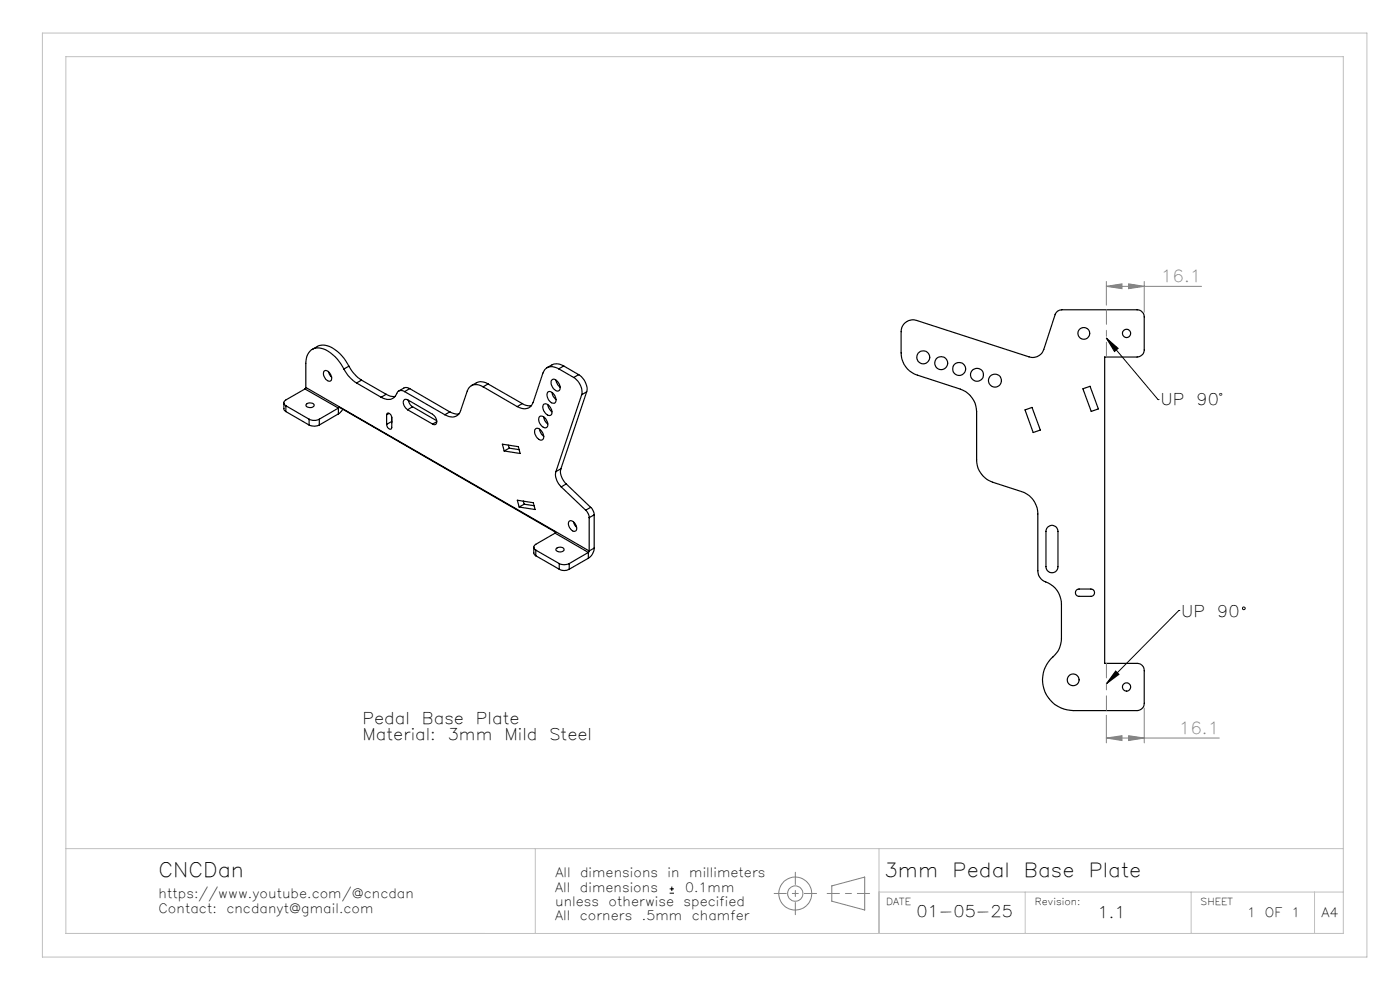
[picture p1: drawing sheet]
<svg xmlns="http://www.w3.org/2000/svg" width="297mm" height="210mm" viewBox="0 0 297 210" stroke-linecap="round" stroke-linejoin="round" font-family="sans-serif">
<g fill="none" stroke="#000" stroke-width=".25">
<path d="M66.3 74.1l1-.6a3.5 3.5 0 0 1 3.9 .8l1.8 1.7 1 1.7M68.7 78.8a.96 .96 0 0 1 1.4 .6 .9 .9 0 0 1-.2 1.5 1.71 1.71 0 0 1-1.2-2.1zM69.7 78.9l.6 1.1M73 78.3a8.2 8.2 0 0 0-5.1-4.5 2.56 2.56 0 0 0-3 2.7v5.7M73 78.3a7.6 7.6 0 0 0 2.6 2.9M74 77.7a8.3 8.3 0 0 0 2.7 2.9M74 77.7l-1 .6M118.5 78.2a2.1 2.1 0 0 0-3.3 .9l-2.1 6.3a2.14 2.14 0 0 1-3.4 .8M118.5 78.2l3.2 1.9M119.6 77.6l-.9-.4h-1.2l-1.5 .8M119.6 77.6l-1.1 .6M119.6 77.6l3.2 1.9"/>
<path d="M122.8 79.5a3.7 3.7 0 0 1 1.7 3.6M122.8 79.5l-1.1 .6M191.7 68.7l1.1-.7 .8-.2 .9 .2 23.8 7.7a2.45 2.45 0 0 0 3.1-1.6l2.4-7.4a1.46 1.46 0 0 1 1.4-1h16a1.57 1.57 0 0 1 1.5 1.5v7a1.57 1.57 0 0 1-1.5 1.5h-6.8v65h6.8a1.51 1.51 0 0 1 1.5 1.5v7a1.57 1.57 0 0 1-1.5 1.5h-13.5a6.6 6.6 0 0 1-6.2-4.5 6.6 6.6 0 0 1 2.3-7.3l.9-1.3 .4-1.6 .1-7.8a5.1 5.1 0 0 0-3.7-4.9l-.9-.8-.4-1v-12.5a4.9 4.9 0 0 0-3.5-4.7l-6.1-2a5.1 5.1 0 0 1-3.4-4.8v-10.2a5.2 5.2 0 0 0-3.5-4.8l-9.1-2.9a4.9 4.9 0 0 1-3.4-4.7v-5zM60.2 85.4v1.4l.4 .5M60.6 86.1l5 2.8M60.6 86.1v1.2M60.6 87.3l5 2.9M64.7 82.5l-4.1 2.3a.66 .66 0 0 0-.4 .7 .66 .66 0 0 0 .4 .6M64.7 82.5l7.1 4.1M64.9 82.2l-.2 .3M64.9 82.2l60.1 34.7M65 85.7a1 1 0 0 1 1.6 .4 1.09 1.09 0 0 1-1.7-.1z"/>
<path d="M65.6 88.9a2.47 2.47 0 0 0 2.1 0M65.6 90.2a2.47 2.47 0 0 0 2.1 0M65.6 88.9v1.3M67.7 88.9v1.3M71.8 86.6l.1-.2 46 26.5-.1 .2M71.8 86.6l-4.1 2.3M71.8 86.6v1.2M71.8 87.8l-4.1 2.4M72.7 86.8l-.9 1M75.6 81.2l5.3 3.1M76.7 80.6l-1.1 .6M76.7 80.6l5.2 3"/>
<path d="M81.9 83.6l.9 .4 1 .1M81.9 83.6l-1 .7M82 88l.1-.2a.71 .71 0 0 1 .8 0 .71 .71 0 0 1 .2 .8v2.2a.63 .63 0 0 1-.7 .1 .63 .63 0 0 1-.3-.7l-.1-.2M82 88v2M82.5 87.7l-.5 .3M83.1 89.4v.3M83.1 89.4l-1.1 .6M83.1 88.4v1M85.8 83.1a1.14 1.14 0 0 0-1.8 .7 1.93 1.93 0 0 1-2.7 .7l-.4-.2M85.8 83.1l8.6 4.9M86.5 86.9a1.49 1.49 0 0 1-.6-2.2l.6 .1 5.3 3.1a1.49 1.49 0 0 1 .6 2.2l-.6-.2M86.5 86.9l5.3 3"/>
<path d="M86.6 84.9l.3 .8 .6 .6M86.9 82.4l-1-.2-1.3 .7M86.9 82.4l-1.1 .7M86.9 82.4l8.5 5M87.5 86.3l-1 .6M87.5 86.3l5.1 2.9M92.7 89.5l-.9 .4M95.4 87.4l1.3 .4h.6M95.4 87.4l-1 .6M102.5 82a2.06 2.06 0 0 0-3.4 .9l-1.4 4.2a2.06 2.06 0 0 1-3.3 .9M102.5 82l7.2 4.2M103.5 81.4l-.8-.3a1.88 1.88 0 0 0-1.6 .1l-1.1 .6"/>
<path d="M103.5 81.4l-1 .6M103.5 81.4l7.3 4.2M106.6 94.2l3.4 .5 .3 1.5-3.3-.5zM107.8 94.4l.2 .7M108 95.1l-1 .6M108 95.1l2.1 .3M110.8 85.6l.9 .4 1 .1M110.8 85.6l-1.1 .6M113.6 91a1.17 1.17 0 0 1 1.5 .9 .85 .85 0 0 1 .3 .9 .85 .85 0 0 1-.8 .5 2.04 2.04 0 0 1-1.1-2.2zM114.5 88.4a1.57 1.57 0 0 1 1.6 2.1 .88 .88 0 0 1-1.4-.5l-.4-1.1zM114.5 91l.3 1 .6 .6M115.4 85.8a1.5 1.5 0 0 1 1.7 1.6 .63 .63 0 0 1-.4 .7 .63 .63 0 0 1-.8-.2 1.72 1.72 0 0 1-.5-2.1z"/>
<path d="M115.4 88.4l.1 .7 .7 .8M116.2 85.8l.2 .8 .7 .7M116.2 83.1a1.5 1.5 0 0 1 1.8 1.8 .64 .64 0 0 1-.5 .7 .64 .64 0 0 1-.7-.3 1.77 1.77 0 0 1-.6-2.2zM117 80.7l.1-.1a1.17 1.17 0 0 1 1.5 .8 .85 .85 0 0 1 .3 1 .85 .85 0 0 1-.8 .5 2.04 2.04 0 0 1-1.1-2.2zM117.1 83.2l.3 1 .6 .6M118 80.6l.3 1 .6 .6M119 99.4a3.4 3.4 0 0 0 1.1 3.2M119 99.4l-1.1 .6M121.7 80.1a3.7 3.7 0 0 1 1.7 3.6M123.4 83.7l-5.5 16.3M124.5 83.1l-1.1 .6M124.5 83.1l-5.5 16.3"/>
<path d="M217.5 87l1.4-.6 1.8 4.8-1.5 .5zM229.7 82.5l1.5-.6 1.8 4.8-1.5 .6zM109.7 106.1l3.4 .5 .4 1.5-3.4-.5zM111 106.3l.2 .7M111.2 107l-1.1 .6M111.2 107l2.1 .3M113.2 116.1l.1 1.4 .4 .4M113.7 116.7l4.9 2.8M113.7 116.7v1.2M113.7 117.9l4.9 2.8M117.8 113.1l-4.1 2.4a.66 .66 0 0 0-.5 .6 .66 .66 0 0 0 .5 .6M117.8 113.1l7 4.1"/>
<path d="M117.9 100a3.5 3.5 0 0 0 1.2 3.3M118 116.3a.96 .96 0 0 1 1.7 .4 1.09 1.09 0 0 1-1.8-.1zM118.6 119.5a2.39 2.39 0 0 0 2.2 0M118.6 119.5v1.2M119.1 103.3l5.1 4.9M120.1 102.6l-1 .7M120.1 102.6l5.2 5M120.7 110.6a.96 .96 0 0 1 1.4 .7 .8 .8 0 0 1 .3 .8 .8 .8 0 0 1-.7 .6 1.74 1.74 0 0 1-1-2.1zM120.8 119.5v1.2M121.7 110.7l.3 .7 .3 .5M124.2 108.2a2.39 2.39 0 0 1 .8 1.6M124.8 117.2l-4 2.3"/>
<path d="M124.8 117.2v1.2M124.8 118.4l-4 2.3M125 116.9l-.2 .3M125 109.8v7.1M125.3 107.6a2.39 2.39 0 0 1 .7 1.6M125.3 107.6l-1.1 .6M126 116.3a2.65 2.65 0 0 1-1.2 2.1M126 109.2l-1 .6M126 116.3l-1 .6M126 109.2v7.1M222.2 111.9a1.28 1.28 0 0 1 1.4-.4 1.28 1.28 0 0 1 .8 1.2v7.5a1.27 1.27 0 0 1-1.2 1.3 1.27 1.27 0 0 1-1.3-1.3v-7.5zM118.6 120.7a2.13 2.13 0 0 0 2.2 0"/>
<path d="M228.3 125.3l.6-.4h2.5a.78 .78 0 0 1 .8 .8 .78 .78 0 0 1-.8 .8h-2.7l-.5-.5z"/>
<circle cx="195.9" cy="75.8" r="1.38"/>
<circle cx="199.7" cy="77" r="1.39"/>
<circle cx="203.5" cy="78.3" r="1.39"/>
<circle cx="207.3" cy="79.5" r="1.36"/>
<circle cx="229.9" cy="70.7" r="1.25"/>
<circle cx="239" cy="70.7" r=".88"/>
<circle cx="211.1" cy="80.7" r="1.37"/>
<circle cx="227.7" cy="144.2" r="1.25"/>
<circle cx="239" cy="145.7" r=".88"/>
</g>
<g fill="none" stroke="#000" stroke-width=".21">
<path d="M234.7 71.7l2.5 2.2-.8 .7zM234.7 71.7l11 13.1M245.7 84.8h.1M250.1 129.5h.1M250.1 129.5l-15.4 15.6M236.7 142.3l.7 .7-2.7 2.1zM142.1 189.5h.9M142.1 188.6h.9M142.5 188.1v.9"/>
<circle cx="263.9" cy="129" r=".3"/>
</g>
<g fill="none" stroke="#808080" stroke-width=".21">
<path d="M234.7 59.7v5M242.7 59.7v6.5M234.7 60.7l3.3-.5v1zM234.7 60.7h20.2M239.4 60.2l3.3 .5-3.3 .5zM234.7 156.6l3.3-.5v1zM234.7 151.7v5.9M234.7 156.6h24M239.4 156.1l3.3 .5-3.3 .5zM242.7 150.2v7.4M176.5 187.9l6.9-1.9v7l-6.9-1.8z"/>
<circle cx="168.7" cy="189.5" r="3.5"/>
<circle cx="168.7" cy="189.5" r="1.62"/>
</g>
<path d="M234.7 65.7v10M234.7 140.7v10" fill="none" stroke="#808080" stroke-width=".21" stroke-dasharray="15.2 1.3 1.3 1.3" stroke-dashoffset="12.1"/>
<path d="M164.2 189.5h9M168.7 194v-9M175.5 189.5h9" fill="none" stroke="#808080" stroke-width=".21" stroke-dasharray="6.3 1.3 1.3 1.3" stroke-dashoffset="3.8"/>
<path d="M9 7h281v196h-281zM14 12h271v186h-271zM14 180h271M113.6 180v18M186.5 180v18M186.5 189.2h98.5M217.5 189.2v8.8M252.7 189.2v8.8M278.9 189.2v8.8" fill="none" stroke="#c0c0c0" stroke-width=".21"/>
<path d="M234.7 71.7l2.5 2.2-.8 .7zM236.7 142.3l.7 .7-2.7 2.1z" fill="#000"/>
<g fill="#808080">
<path d="M234.7 156.6l3.3-.5v1zM239.4 156.1l3.3 .5-3.3 .5z"/>
<path d="M239.4 60.2l3.3 .5-3.3 .5zM234.7 60.7l3.3-.5v1z"/>
</g>
<text font-size="4.2" x="33.6" y="186">CNCDan</text>
<g font-size="4.1">
<text x="187.6" y="186">3mm</text>
<text x="202.1" y="186">Pedal</text>
<text x="217.2" y="186">Base</text>
<text x="231" y="186">Plate</text>
</g>
<g font-size="3.5" fill="#808080">
<text x="246.3" y="59.8">16.1</text>
<text x="250.1" y="155.6">16.1</text>
</g>
<g font-size="3.4">
<text x="246.2" y="86">UP</text>
<text x="253.8" y="86">90°</text>
<text x="250.6" y="130.8">UP</text>
<text x="258.2" y="130.8">90</text>
<text x="76.9" y="153.6">Pedal</text>
<text x="89.5" y="153.6">Base</text>
<text x="100.9" y="153.6">Plate</text>
<text x="76.9" y="157.1">Material:</text>
<text x="95" y="157.1">3mm</text>
<text x="107" y="157.1">Mild</text>
<text x="116.5" y="157.1">Steel</text>
<text x="194.4" y="194.6">01-05-25</text>
<text x="232.8" y="194.7">1.1</text>
</g>
<g font-size="2.7">
<text x="117.8" y="186">All</text>
<text x="123.1" y="186">dimensions</text>
<text x="141.6" y="186">in</text>
<text x="146.2" y="186">millimeters</text>
<text x="33.6" y="190.6">https://www.youtube.com/@cncdan</text>
<text x="117.8" y="189.2">All</text>
<text x="123" y="189.2">dimensions</text>
<text x="145.3" y="189.2">0.1mm</text>
<text x="33.6" y="193.6">Contact:</text>
<text x="48" y="193.6">cncdanyt@gmail.com</text>
<text x="117.8" y="192.2">unless</text>
<text x="117.8" y="195.2">All</text>
<text x="123" y="195.2">corners</text>
<text x="129.1" y="192.2">otherwise</text>
<text x="136.2" y="195.2">.5mm</text>
<text x="145" y="192.2">specified</text>
<text x="146.8" y="195.2">chamfer</text>
<text x="264.6" y="194.5">1</text>
<text x="268.4" y="194.5">OF</text>
<text x="273.9" y="194.5">1</text>
<text x="280.3" y="194.5">A4</text>
</g>
<g font-size="2">
<text x="188" y="192">DATE</text>
<text x="219.5" y="192">Revision:</text>
<text x="254.7" y="192">SHEET</text>
</g>
</svg>
